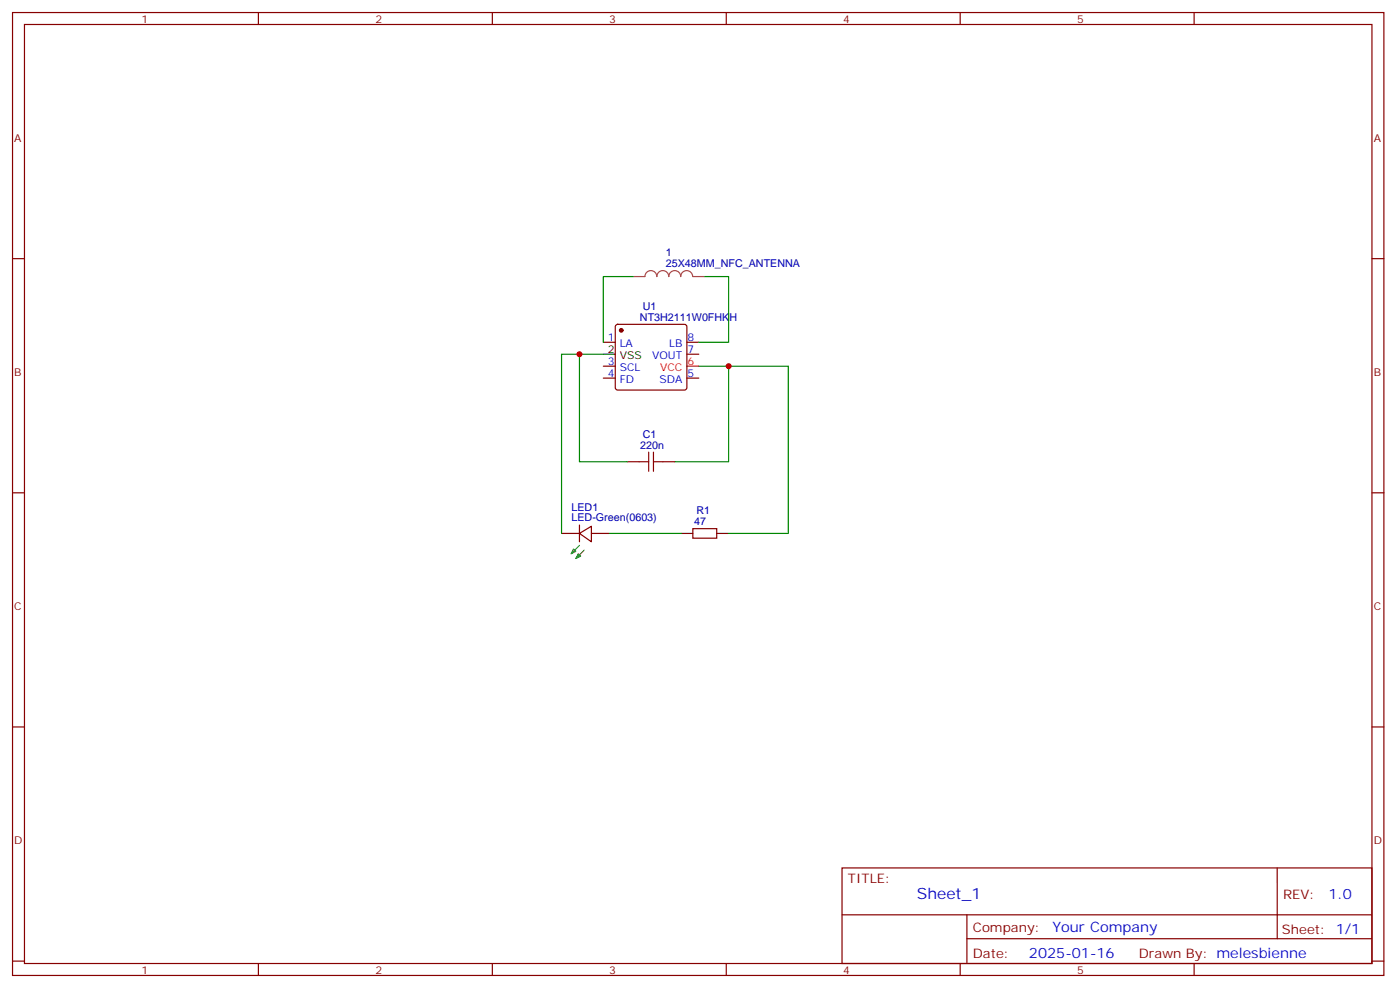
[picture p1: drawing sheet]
<svg xmlns="http://www.w3.org/2000/svg" width="414mm" height="292mm" viewBox="0 0 414 292" stroke-linecap="round" stroke-linejoin="round" font-family="sans-serif">
<g fill="none" stroke="#870000" stroke-width=".35">
<path d="M3.7 3.7h405.3v284.3h-405.3zM7.2 7.2h398.3v277.3h-398.3zM76.4 3.7v3.5M145.5 3.7v3.5M214.7 3.7v3.5M283.8 3.7v3.5M353 3.7v3.5M3.7 76.4h3.5M405.5 76.4h3.5M182.1 96l.5-.2h19.7l.5 .2 .2 .5v18l-.2 .5-.5 .2h-19.7l-.5-.3-.2-.4v-18zM178.3 101.1h3.6M178.3 111.7h3.6"/>
<path d="M178.3 108.1h3.6M203 101.1h3.6M203 104.6h3.6M203 111.7h3.6M185.4 136.3h3.5M196 136.3h3.5M3.7 145.5h3.5M166 157.5h5.3M171.3 157.5l3.5-2.1v4.6zM171.3 155v5M174.8 157.5h5.3M204.8 156.1h7v2.8h-7z"/>
<path d="M405.5 145.5h3.5M3.7 214.7h3.5M405.5 214.7h3.5M248.9 256.3h156.6v28.2h-156.6zM377.5 256.3v20.9M248.9 270.1h156.5M285.8 277.2h119.6M285.8 270.1v14.2M3.7 283.8h3.5M76.4 284.5v3.5M145.5 284.5v3.5M214.7 284.5v3.5"/>
<path d="M283.8 284.5v3.5M353 284.5v3.5M405.5 283.8h3.5"/>
</g>
<path d="M203 108.1h3.6" fill="none" stroke="#f00" stroke-width=".35"/>
<path d="M178.3 104.6h3.6M201.3 157.5h3.5M211.8 157.5h3.6" fill="none" stroke="#000" stroke-width=".35"/>
<circle cx="183.6" cy="97.5" r=".53" fill="#870000" stroke="#870000" stroke-width=".35"/>
<path d="M169.5 162.1l.7 .7-1.4 .7zM170.9 163.5l.7 .7-1.4 .7zM171.3 161l-2.5 2.5M172.7 162.5l-2.5 2.4" fill="none" stroke="#690" stroke-width=".35"/>
<path d="M188.9 136.3h2.8M191.7 133.5v5.7M193.1 136.3h2.9M193.1 133.5v5.7" fill="none" stroke="#a10000" stroke-width=".35"/>
<path d="M187.1 81.7h3.5a1.76 1.76 0 0 1 1.8-1.8 1.76 1.76 0 0 1 1.7 1.8 1.76 1.76 0 0 1 1.8-1.8 1.76 1.76 0 0 1 1.8 1.8 1.76 1.76 0 0 1 1.7-1.8 1.76 1.76 0 0 1 1.8 1.8 1.76 1.76 0 0 1 1.8-1.8 1.76 1.76 0 0 1 1.7 1.8M204.8 81.7h3.5" fill="none" stroke="#a64a4a" stroke-width=".35"/>
<path d="M187.1 81.7h-8.8v19.4M208.3 81.7h7.1v19.4h-8.8M171.3 104.6h-5.3v52.9M178.3 104.6h-7v31.7h14.1M206.6 108.1h8.8M199.5 136.3h15.9v-28.2h17.6v49.4h-17.6M180.1 157.5h21.2" fill="none" stroke="#008700" stroke-width=".35"/>
<g fill="#c00">
<circle cx="171.3" cy="104.6" r=".88"/>
<circle cx="215.4" cy="108.1" r=".88"/>
</g>
<text font-size="4.6" fill="#00f" x="271" y="265.3">Sheet_1</text>
<g font-size="4.2" fill="#00f">
<text x="392.7" y="265.6">1.0</text>
<text x="311.1" y="275.1">Your Company</text>
<text x="304.1" y="282.9">2025-01-16</text>
</g>
<g font-size="3.9" fill="#800">
<text x="250.6" y="260.9">TITLE:</text>
<text x="379.3" y="265.6">REV:</text>
<text x="287.6" y="275.1">Company:</text>
<text x="378.9" y="275.7">Sheet: 1/1</text>
<text x="287.6" y="282.8">Date:</text>
<text x="336.6" y="282.8">Drawn By: melesbienne</text>
</g>
<g font-size="3.2" fill="#800">
<text x="41.8" y="6.7">1</text>
<text x="110.9" y="6.7">2</text>
<text x="180.1" y="6.7">3</text>
<text x="249.2" y="6.7">4</text>
<text x="318.4" y="6.7">5</text>
<text x="4.2" y="41.8">A</text>
<text x="406" y="41.8">A</text>
<text x="4.2" y="110.9">B</text>
<text x="406" y="110.9">B</text>
<text x="4.2" y="180.1">C</text>
<text x="406" y="180.1">C</text>
<text x="4.2" y="249.2">D</text>
<text x="406" y="249.2">D</text>
<text x="41.8" y="287.5">1</text>
<text x="110.9" y="287.5">2</text>
<text x="180.1" y="287.5">3</text>
<text x="249.2" y="287.5">4</text>
<text x="318.4" y="287.5">5</text>
</g>
<g font-size="3.2" fill="#000080">
<text x="196.8" y="75.7">1</text>
<text x="196.8" y="78.8">25X48MM_NFC_ANTENNA</text>
<text x="189.1" y="94.7">NT3H2111W0FHKH</text>
<text x="190" y="91.4">U1</text>
<text x="190" y="129.3">C1</text>
<text x="189.3" y="132.5">220n</text>
<text x="168.9" y="154">LED-Green(0603)</text>
<text x="168.9" y="150.9">LED1</text>
<text x="205.1" y="155">47</text>
<text x="205.8" y="151.9">R1</text>
</g>
<g font-size="3.2" fill="#00f">
<text x="179.7" y="100.7">1</text>
<text x="203.2" y="100.7">8</text>
<text x="179.7" y="107.8">3</text>
<text x="183.2" y="102.5">LA</text>
<text x="192.8" y="106">VOUT</text>
<text x="197.8" y="102.5">LB</text>
<text x="203.2" y="104.2">7</text>
<text x="179.7" y="111.3">4</text>
<text x="183.2" y="113.1">FD</text>
<text x="183.2" y="109.5">SCL</text>
<text x="194.9" y="113.1">SDA</text>
<text x="203.2" y="111.3">5</text>
</g>
<g font-size="3.2">
<text x="179.7" y="104.2">2</text>
<text x="183.2" y="106">VSS</text>
</g>
<g font-size="3.2" fill="#f00">
<text x="203.2" y="107.8">6</text>
<text x="195.1" y="109.5">VCC</text>
</g>
</svg>
